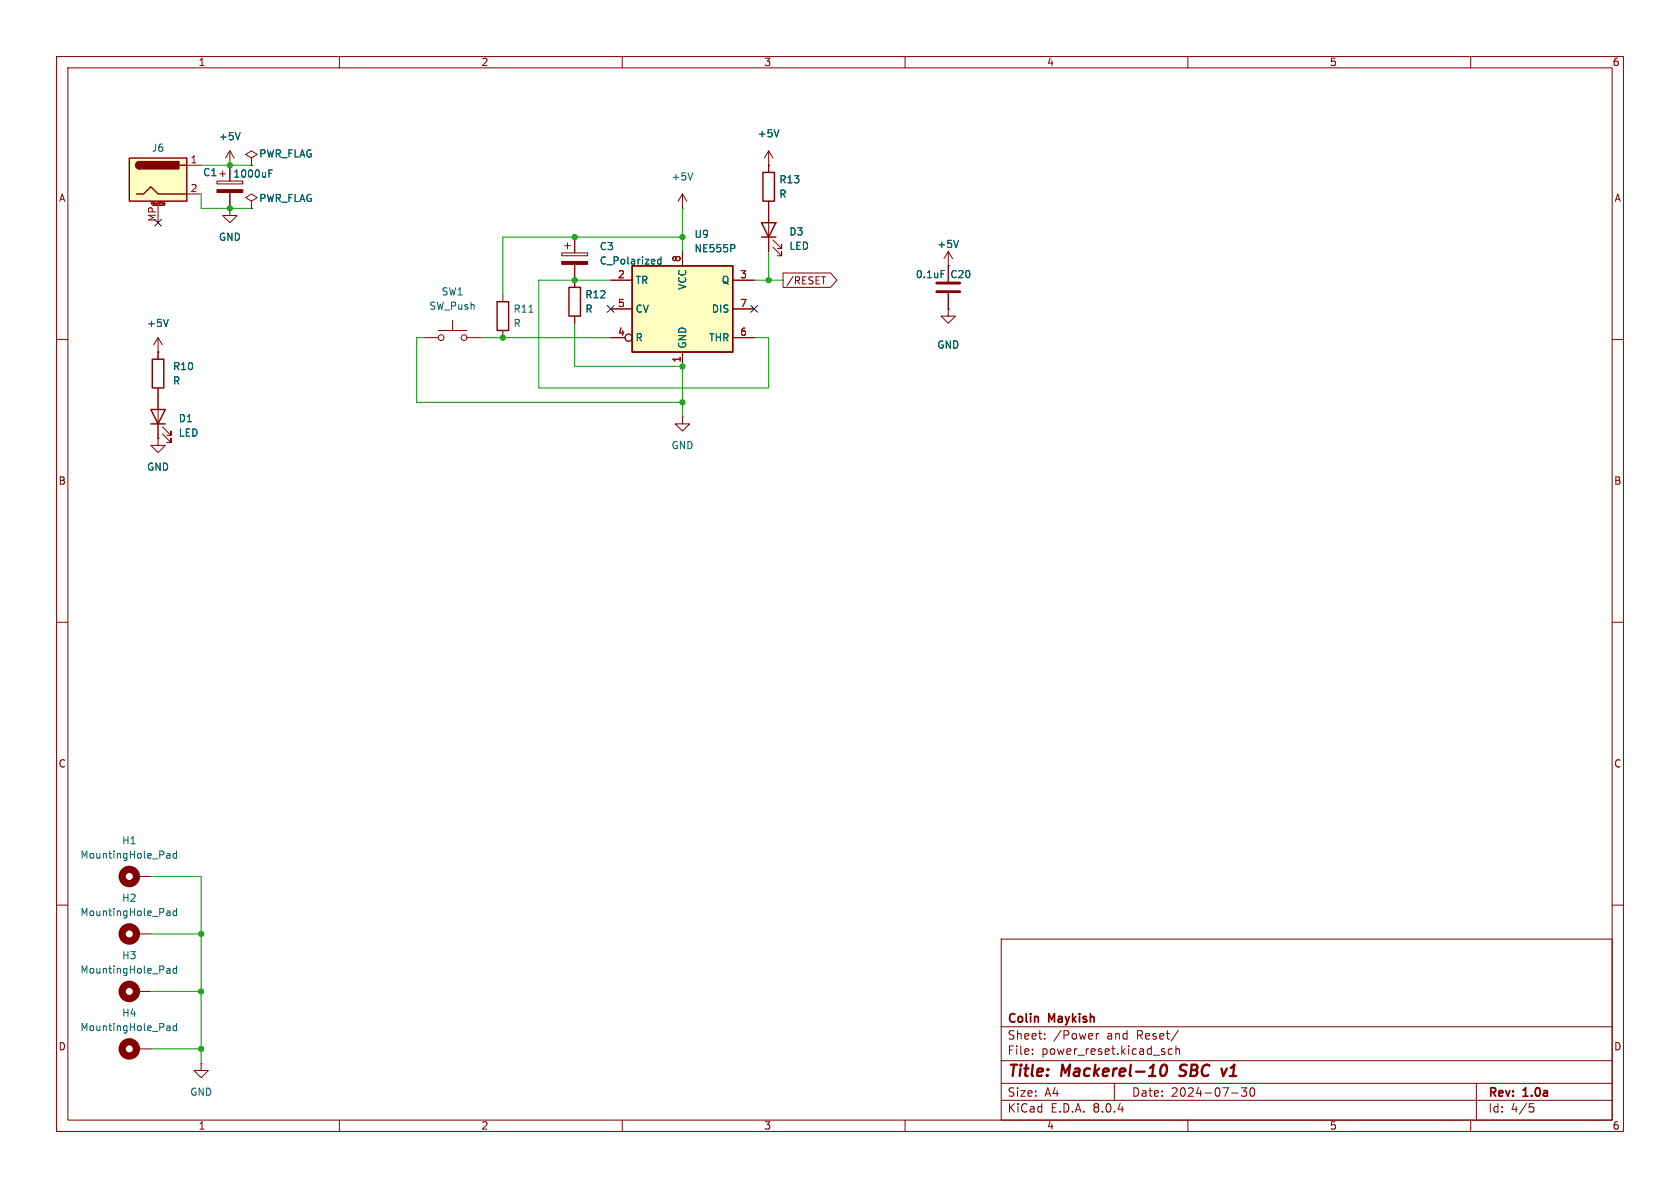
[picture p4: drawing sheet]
<svg xmlns="http://www.w3.org/2000/svg" width="297mm" height="210mm" viewBox="0 0 297 210" stroke-linecap="round" stroke-linejoin="round" font-family="sans-serif">
<g fill="none" stroke="#840000" stroke-width=".18">
<path d="M10 10h277v190h-277zM12 12h273v186h-273zM60 10v2M110 10v2M160 10v2M210 10v2M260 10v2M10 60h2M27.9 59.7l-.7 1.3M27.9 59.7v2.5M27.9 59.7l.8 1.3M99.3 44.7h4.6v.5h-4.6z"/>
<path d="M99.8 43.4h1M100.3 42.9v1M101.6 41.9v2.8M101.6 46.7v4.1M101.6 55.9v1.3M167.6 54.6v1.3h1.3l-1.3 1.3-1.2-1.3h1.2M167.6 54.6h.1M285 60h2M27.9 62.2h.1M120.6 73.7v1.2h1.3l-1.3 1.3-1.2-1.3h1.2M120.6 73.7h.1M10 110h2"/>
<path d="M285 110h2M10 160h2M285 160h2M177 166h108v32h-108zM35.6 188v1.2h1.2l-1.2 1.3-1.3-1.3h1.3M35.6 188h.1M60 198v2M110 198v2M160 198v2M177 194.5h108M177 191.5h108M177 187.5h108"/>
<path d="M177 181.5h108M182.5 186.3v.1M182.5 185.5v.1M184.7 183.6v.1M184.7 182.8v.1M193.8 182.7v1M194.2 182.7l-.2 .1-.2 .2M197 191.5v3M207.2 185.5l-.4-.1-.3 .3v.4l.2 .2h.5M207.9 185.5l.2-.1 .4 .1v.9M207.9 184.9v1.5M208.3 182.1l-1.3 2"/>
<path d="M210 198v2M217.7 193.2h1.2M219.5 192.3h.9l-.5 .6 .4 .1v.7l-.2 .1h-.4l-.2-.1M221.2 192.4l.1-.1a.81 .81 0 0 1 .6 .6 .81 .81 0 0 1-.3 .8l-.1 .1a.81 .81 0 0 1-.6-.6 .81 .81 0 0 1 .3-.8zM260 198v2M261 191.5v6.5M270.4 195.1h.7M270.5 195.7h.4l.3 .3-.2 .5-.5 .1"/>
</g>
<path d="M205.4 188.4a.46 .46 0 0 1 .5-.2 .46 .46 0 0 1 .4 .4 1.15 1.15 0 0 1-.8 1.6l-.2-.1a1.54 1.54 0 0 1 .1-1.7zM208.5 190.1l.2 .1M208.8 188.4l-.2 .4 .1 .2M216.9 188.9l-.6 1.3" fill="none" stroke="#840000" stroke-width=".4"/>
<path d="M29.8 56.5l-.5 1.2M116.9 45.4v1.3M116.9 45.9l-.4-.1-.3 .3 .2 .5h.5" fill="none" stroke="#006464" stroke-width=".18"/>
<path d="M99.3 46.2h4.6v.5h-4.6z" fill="#840000" stroke="#840000" stroke-width=".18"/>
<path d="M100.6 50.8h2v5.1h-2z" fill="none" stroke="#840000" stroke-width=".25"/>
<path d="M111.8 47h17.7v15.2h-17.7z" fill="#ffffc2"/>
<path d="M111.8 47h17.7v15.2h-17.7z" fill="none" stroke="#840000" stroke-width=".25"/>
<g fill="none" stroke="#840000" stroke-width=".18">
<path d="M44.4 35.6l1.1-.7-1.1-.6-1 .6 1 .7v1.2M44.4 36.8h.1M107.9 49.5h3.9M107.9 59.7h2.6M107.9 54.6h3.9M120.6 44.5v2.5M129.5 49.5h3.8M129.5 59.7h3.8M129.5 54.6h3.8M167.6 47v2.8M167.6 51.8v2.8M120.6 62.2v2.6"/>
<circle cx="111.1" cy="59.7" r=".63"/>
</g>
<path d="M129.8 43.3l.1 .2-.1 .4M166.4 47.8h.6" fill="none" stroke="#006464" stroke-width=".18"/>
<path d="M165.6 51.6h4.1M165.6 50h4.1" fill="none" stroke="#840000" stroke-width=".51"/>
<path d="M22.9 27.9h10.1v7.7h-10.1z" fill="#ffffc2"/>
<path d="M22.9 27.9h10.1v7.7h-10.1zM24.1 34.3h1.3l1.3-1.3 1.2 1.3h5.1M24.6 28.6a.64 .64 0 0 0-.6 .6 .64 .64 0 0 0 .6 .6M31.7 29.2h1.3M134.6 39.4h2.6l-1.3 2.5zM134.9 30.5h2v5.1h-2zM87.9 53.3h2v5.1h-2zM134.6 41.9h2.6M26.7 72.4h2.5l-1.3 2.5zM26.7 74.9h2.5M26.9 63.5h2.1v5.1h-2.1z" fill="none" stroke="#840000" stroke-width=".25"/>
<g fill="#840000" stroke="#840000" stroke-width=".25">
<path d="M24.2 28.8l.4-.2v1.2a.63 .63 0 0 1-.5-.3 .63 .63 0 0 1 .1-.7z"/>
<path d="M24.6 28.6h7v1.2h-7z"/>
</g>
<g fill="none" stroke="#840000" stroke-width=".18">
<path d="M26.8 36.1v-.4l.1 .3 .1-.3v.4M26.9 36.3h2.1M27.9 36.3v3.1M28.2 35.7v.4M28.4 35.7v.1M28.4 35.8h.1M29.1 35.9v.3h-.1M29.1 35.9h-.2l.1 .2h.1M33 29.2h2.6M33 34.3h2.6M38.4 32h4.5v.5h-4.5zM38.9 30.7h1"/>
<path d="M39.4 30.2v1M40.6 29.2h.1M40.6 36.8v1.3h1.3l-1.3 1.3-1.2-1.3h1.2M40.6 36.8h.1M40.6 26.7v5.3M40.6 34v2.8M40.6 26.7l-.7 1.2M40.6 26.7l.8 1.2M44.4 27.9l1.1-.6-1.1-.6-1 .6 1 .6v1.3M44.4 29.2h.1M44.4 36.8h.1M120.6 36.8h.1"/>
<path d="M120.6 34.3l-.7 1.3M120.6 34.3v2.5M120.6 34.3l.8 1.3M135.9 29.2h.1M135.9 26.7v3.8M135.9 35.6v8.9M135.9 26.7l-.8 1.2M135.9 26.7l.8 1.2M74.9 59.7h2.6M77.5 58.4h5M80 56.6v1.8M82.5 59.7h2.6"/>
<path d="M88.9 52.1v1.2M88.9 58.4v1.3M101.6 41.9v2.8M101.6 46.7v4.1M101.6 55.9v1.3M107.9 59.7h2.6M107.9 49.5h3.9M107.9 54.6h3.9M120.6 44.5v2.5M129.5 59.7h3.8M129.5 49.5h3.8M129.5 54.6h3.8"/>
<path d="M136.7 43.7l1.5 1.5v-.7v.7h-.8M136.7 42.4l1.5 1.5v-.7v.7h-.8M138.4 48.3h8.4l1.2 1.2-1.2 1.3h-8.4zM145.2 48.9h.8M167.6 47h.1M167.6 54.6h.1M167.6 44.5l-.7 1.2M167.6 44.5v5.3M167.6 51.8v2.8M167.6 44.5l.8 1.2M27.9 77.5v1.2h1.3l-1.3 1.3-1.2-1.3h1.2M27.9 77.5h.1"/>
<path d="M27.9 62.2h.1M27.9 62.2v1.3M27.9 68.6v8.9M28.7 76.7l1.5 1.5v-.7v.7h-.7M28.7 75.4l1.5 1.6v-.8v.8h-.7M120.6 62.2v2.6M24.1 154.9h2.6M24.1 175.3h2.6M24.1 165.1h2.6M24.1 185.4h2.6"/>
<circle cx="78" cy="59.7" r=".51"/>
<circle cx="82" cy="59.7" r=".51"/>
<circle cx="111.1" cy="59.7" r=".63"/>
</g>
<g fill="none" stroke="#006464" stroke-width=".18">
<path d="M42.5 23.4l-.5 1.3M47.5 30.6h.5M47.5 30h.7M122.5 30.6l-.5 1.2M137.7 22.9l-.4 1.3M29.8 56.5l-.5 1.2M93.5 55.2h.7M116.9 45.4v1.3M116.9 45.9l-.4-.1-.3 .3 .2 .5h.5M129.8 43.3l.1 .2-.1 .4M166.4 47.8h.6M169.5 42.5l-.5 1.3"/>
<path d="M29.6 150.9h.3l.2 .1v.7M30.1 151.6l-.5 .1M30.1 151.2h-.5M31.2 150.4v1.3M31.2 150.9h-.4l-.2 .2 .1 .5h.5M29.6 161h.3l.2 .2v.7M29.6 171.2h.3l.2 .2v.6M30.1 172h-.5M30.1 171.5h-.5M30.1 161.8l-.5 .1M30.1 161.3l-.5 .1M31.2 160.6v1.3"/>
<path d="M31.2 170.8v1.2M31.2 161.1l-.4-.1-.2 .3 .1 .5h.5M31.2 171.2h-.4l-.2 .2 .1 .6h.5M29.6 181.3h.3l.2 .2v.7M30.1 182.1l-.5 .1M30.1 181.6l-.5 .1M31.2 181.4l-.4-.1-.2 .3 .1 .5h.5M31.2 180.9v1.3"/>
</g>
<g fill="none" stroke="#840000" stroke-width="1.3">
<circle cx="22.9" cy="154.9" r="1.27"/>
<circle cx="22.9" cy="175.3" r="1.27"/>
<circle cx="22.9" cy="165.1" r="1.27"/>
<circle cx="22.9" cy="185.4" r="1.27"/>
</g>
<path d="M38.4 33.5h4.5v.5h-4.5z" fill="#840000" stroke="#840000" stroke-width=".18"/>
<g fill="none" stroke="#009600" stroke-width=".18">
<path d="M35.6 34.3v2.5h8.8M35.6 29.2h8.8M120.6 36.8v7.7M74.9 59.7h-1.2v11.4h46.9M85.1 59.7h22.8M101.6 57.2v7.6h19v8.9M107.9 49.5h-12.7v19.1h40.7v-8.9h-2.6M120.6 41.9h-31.7v10.2M133.3 49.5h5.1M135.9 44.5v5M26.7 154.9h8.9v33.1M26.7 175.3h8.9"/>
<path d="M26.7 165.1h8.9M26.7 185.4h8.9"/>
</g>
<path d="M27.3 38.8l1.2 1.2M28.5 38.8l-1.2 1.2M107.3 54l1.3 1.2M108.6 54l-1.3 1.2M132.7 54l1.3 1.2M134 54l-1.3 1.2" fill="none" stroke="#000084" stroke-width=".18"/>
<g fill="#009600" stroke="#009600" stroke-width=".18">
<circle cx="88.9" cy="59.7" r=".46"/>
<circle cx="120.6" cy="71.1" r=".46"/>
<circle cx="101.6" cy="41.9" r=".46"/>
<circle cx="101.6" cy="49.5" r=".46"/>
<circle cx="120.6" cy="64.8" r=".46"/>
<circle cx="135.9" cy="49.5" r=".46"/>
<circle cx="120.6" cy="41.9" r=".46"/>
<circle cx="35.6" cy="185.4" r=".46"/>
<circle cx="35.6" cy="175.3" r=".46"/>
<circle cx="40.6" cy="36.8" r=".46"/>
<circle cx="35.6" cy="165.1" r=".46"/>
<circle cx="40.6" cy="29.2" r=".46"/>
</g>
<g font-size="2.8" fill="#840000">
<text x="178" y="190.9">Title:</text>
<text x="187.7" y="190.9">Mackerel-10</text>
<text x="209.4" y="190.9">SBC</text>
<text x="217.6" y="190.9">v1</text>
</g>
<g font-size="2.1" fill="#840000">
<text x="178" y="184">Sheet:</text>
<text x="178" y="181.2">Colin</text>
<text x="185.5" y="181.2">Maykish</text>
<text x="186.2" y="184">/Power</text>
<text x="195.7" y="184">and</text>
<text x="201.1" y="184">Reset/</text>
<text x="178" y="186.7">File:</text>
<text x="184.1" y="186.7">power_reset.kicad_sch</text>
<text x="178" y="196.9">KiCad</text>
<text x="178" y="194.1">Size:</text>
<text x="184.7" y="194.1">A4</text>
<text x="185.7" y="196.9">E.D.A.</text>
<text x="193.3" y="196.9">8.0.4</text>
<text x="200" y="194.1">Date:</text>
<text x="207" y="194.1">2024-07-30</text>
<text x="263" y="194.3">Rev:</text>
<text x="263" y="196.9">Id:</text>
<text x="267.1" y="196.9">4/5</text>
<text x="269.4" y="194.3">1.0a</text>
</g>
<g font-size="1.8" fill="#840000">
<text x="35" y="11.9">1</text>
<text x="85" y="11.9">2</text>
<text x="135" y="11.9">3</text>
<text x="185" y="11.9">4</text>
<text x="235" y="11.9">5</text>
<text x="285" y="11.9">6</text>
<text x="10.3" y="35.9">A</text>
<text x="285.3" y="35.9">A</text>
<text x="138.9" y="50.5">/RESET</text>
<text x="10.3" y="85.9">B</text>
<text x="285.3" y="85.9">B</text>
<text x="10.3" y="135.9">C</text>
<text x="285.3" y="135.9">C</text>
<text x="10.3" y="185.9">D</text>
<text x="285.3" y="185.9">D</text>
<text x="35" y="199.9">1</text>
<text x="85" y="199.9">2</text>
<text x="135" y="199.9">3</text>
<text x="185" y="199.9">4</text>
<text x="235" y="199.9">5</text>
<text x="285" y="199.9">6</text>
</g>
<g font-size="1.8" fill="#006464">
<text x="26.7" y="27">J6</text>
<text x="38.6" y="25">+5V</text>
<text x="45.7" y="28">PWR_FLAG</text>
<text x="133.9" y="24.5">+5V</text>
<text x="35.8" y="31.3">C1</text>
<text x="41.2" y="31.6">1000uF</text>
<text x="45.7" y="35.9">PWR_FLAG</text>
<text x="118.6" y="32.1">+5V</text>
<text x="137.7" y="32.6">R13</text>
<text x="137.7" y="35.2">R</text>
<text x="139.5" y="41.8">D3</text>
<text x="38.6" y="42.8">GND</text>
<text x="105.9" y="44.4">C3</text>
<text x="105.9" y="47">C_Polarized</text>
<text x="122.7" y="42.3">U9</text>
<text x="122.7" y="44.8">NE555P</text>
<text x="139.5" y="44.4">LED</text>
<text x="165.6" y="44">+5V</text>
<text x="78" y="52.4">SW1</text>
<text x="103.4" y="52.9">R12</text>
<text x="112.3" y="50.4">TR</text>
<text x="121.5" y="51.3" transform="rotate(-90 121.5 51.3)">VCC</text>
<text x="127.5" y="50.4">Q</text>
<text x="161.8" y="49.4">0.1uF</text>
<text x="167.9" y="49.4">C20</text>
<text x="25.9" y="58">+5V</text>
<text x="75.8" y="55">SW_Push</text>
<text x="90.7" y="55.5">R11</text>
<text x="90.7" y="58">R</text>
<text x="103.4" y="55.5">R</text>
<text x="112.3" y="55.5">CV</text>
<text x="125.7" y="55.5">DIS</text>
<text x="30.5" y="65.6">R10</text>
<text x="112.3" y="60.6">R</text>
<text x="121.5" y="61.7" transform="rotate(-90 121.5 61.7)">GND</text>
<text x="125.3" y="60.6">THR</text>
<text x="165.6" y="61.8">GND</text>
<text x="30.5" y="68.2">R</text>
<text x="31.5" y="74.8">D1</text>
<text x="31.5" y="77.4">LED</text>
<text x="25.9" y="83.4">GND</text>
<text x="118.6" y="79.6">GND</text>
<text x="21.5" y="149.5">H1</text>
<text x="14.1" y="152">MountingHole_Pad</text>
<text x="21.5" y="159.6">H2</text>
<text x="14.1" y="162.2">MountingHole_Pad</text>
<text x="14.1" y="172.3">MountingHole_Pad</text>
<text x="21.5" y="169.8">H3</text>
<text x="21.5" y="179.9">H4</text>
<text x="14.1" y="182.5">MountingHole_Pad</text>
<text x="33.5" y="193.9">GND</text>
</g>
<g font-size="1.8" fill="#a90000">
<text x="33.6" y="29">1</text>
<text x="33.6" y="34">2</text>
<text x="27.7" y="39.3" transform="rotate(-90 27.7 39.3)">MP</text>
<text x="120.4" y="46.4" transform="rotate(-90 120.4 46.4)">8</text>
<text x="109.1" y="49.3">2</text>
<text x="130.7" y="49.3">3</text>
<text x="109.1" y="59.4">4</text>
<text x="109.1" y="54.4">5</text>
<text x="130.7" y="59.4">6</text>
<text x="130.7" y="54.4">7</text>
<text x="120.4" y="64.2" transform="rotate(-90 120.4 64.2)">1</text>
</g>
<text font-size=".5" fill="#840000" x="26.5" y="36.4">Mounting</text>
</svg>
